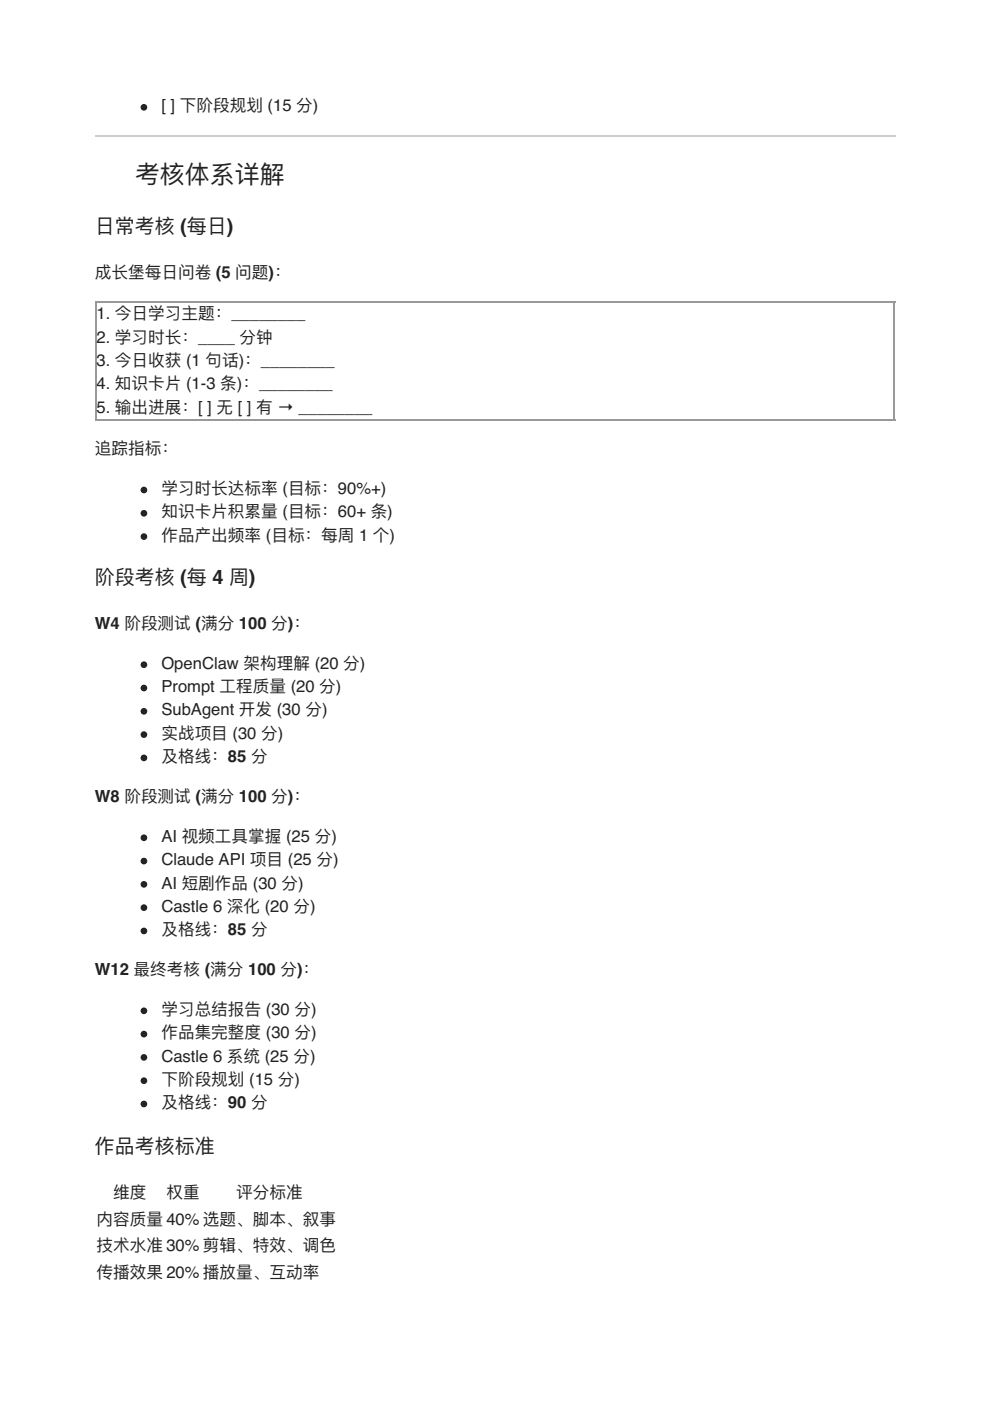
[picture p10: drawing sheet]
<svg xmlns="http://www.w3.org/2000/svg" width="210mm" height="297mm" viewBox="0 0 210 297" stroke-linecap="round" stroke-linejoin="round" font-family="sans-serif">
<path d="M20.1 28.8h169.7" fill="none" stroke="#ccc" stroke-width=".35"/>
<path d="M20.1 64h169.7M20.3 63.9v25.4M189.6 63.9v25.4M20.1 89.1h169.7" fill="none" stroke="#999" stroke-width=".35"/>
<g fill="#222" stroke="#222" stroke-width=".35">
<circle cx="30.5" cy="22.8" r=".53"/>
<circle cx="30.5" cy="103.9" r=".53"/>
<circle cx="30.5" cy="108.8" r=".53"/>
<circle cx="30.5" cy="113.8" r=".53"/>
<circle cx="30.5" cy="140.9" r=".53"/>
<circle cx="30.5" cy="145.9" r=".53"/>
<circle cx="30.5" cy="150.8" r=".53"/>
<circle cx="30.5" cy="155.8" r=".53"/>
<circle cx="30.5" cy="160.7" r=".53"/>
<circle cx="30.5" cy="177.6" r=".53"/>
<circle cx="30.5" cy="182.6" r=".53"/>
<circle cx="30.5" cy="187.5" r=".53"/>
<circle cx="30.5" cy="192.4" r=".53"/>
<circle cx="30.5" cy="197.4" r=".53"/>
<circle cx="30.5" cy="214.3" r=".53"/>
<circle cx="30.5" cy="219.3" r=".53"/>
<circle cx="30.5" cy="224.2" r=".53"/>
<circle cx="30.5" cy="229.1" r=".53"/>
<circle cx="30.5" cy="234.1" r=".53"/>
</g>
<text font-size="5.3" fill="#222" x="28.6" y="38.8">考核体系详解</text>
<g font-size="4.2" fill="#222">
<text x="20.1" y="49.4">⽇常考核 (每⽇)</text>
<text x="20.1" y="123.8">阶段考核 (每 4 周)</text>
<text x="20.1" y="244.5">作品考核标准</text>
</g>
<g font-size="3.5" fill="#222">
<text x="34.2" y="23.6">[ ] 下阶段规划 (15 分)</text>
<text x="20.1" y="58.9">成⻓堡每⽇问卷 (5 问题)：</text>
<text x="20.5" y="67.7">1. 今⽇学习主题：________</text>
<text x="20.5" y="72.7">2. 学习时⻓：____ 分钟</text>
<text x="20.5" y="77.6">3. 今⽇收获 (1 句话)：________</text>
<text x="20.5" y="82.5">4. 知识卡⽚ (1-3 条)：________</text>
<text x="20.5" y="87.5">5. 输出进展：[ ] ⽆ [ ] 有 → ________</text>
<text x="20.1" y="96.3">追踪指标：</text>
<text x="34.2" y="104.8">学习时⻓达标率 (⽬标：90%+)</text>
<text x="34.2" y="109.7">知识卡⽚积累量 (⽬标：60+ 条)</text>
<text x="34.2" y="114.7">作品产出频率 (⽬标：每周 1 个)</text>
<text x="20.1" y="133.3">W4 阶段测试 (满分 100 分)：</text>
<text x="34.2" y="141.8">OpenClaw 架构理解 (20 分)</text>
<text x="34.2" y="146.8">Prompt ⼯程质量 (20 分)</text>
<text x="34.2" y="151.7">SubAgent 开发 (30 分)</text>
<text x="34.2" y="156.6">实战项⽬ (30 分)</text>
<text x="34.2" y="161.6">及格线：85 分</text>
<text x="20.1" y="170">W8 阶段测试 (满分 100 分)：</text>
<text x="34.2" y="178.5">AI 视频⼯具掌握 (25 分)</text>
<text x="34.2" y="183.4">Claude API 项⽬ (25 分)</text>
<text x="34.2" y="188.4">AI 短剧作品 (30 分)</text>
<text x="34.2" y="193.3">Castle 6 深化 (20 分)</text>
<text x="34.2" y="198.3">及格线：85 分</text>
<text x="20.1" y="206.7">W12 最终考核 (满分 100 分)：</text>
<text x="34.2" y="215.2">学习总结报告 (30 分)</text>
<text x="34.2" y="220.1">作品集完整度 (30 分)</text>
<text x="34.2" y="225.1">Castle 6 系统 (25 分)</text>
<text x="34.2" y="230">下阶段规划 (15 分)</text>
<text x="34.2" y="234.9">及格线：90 分</text>
<text x="24" y="254">维度</text>
<text x="35.3" y="254">权重</text>
<text x="50.1" y="254">评分标准</text>
<text x="20.5" y="259.6">内容质量 40% 选题、脚本、叙事</text>
<text x="20.5" y="265.3">技术⽔准 30% 剪辑、特效、调⾊</text>
<text x="20.5" y="270.9">传播效果 20% 播放量、互动率</text>
</g>
</svg>
